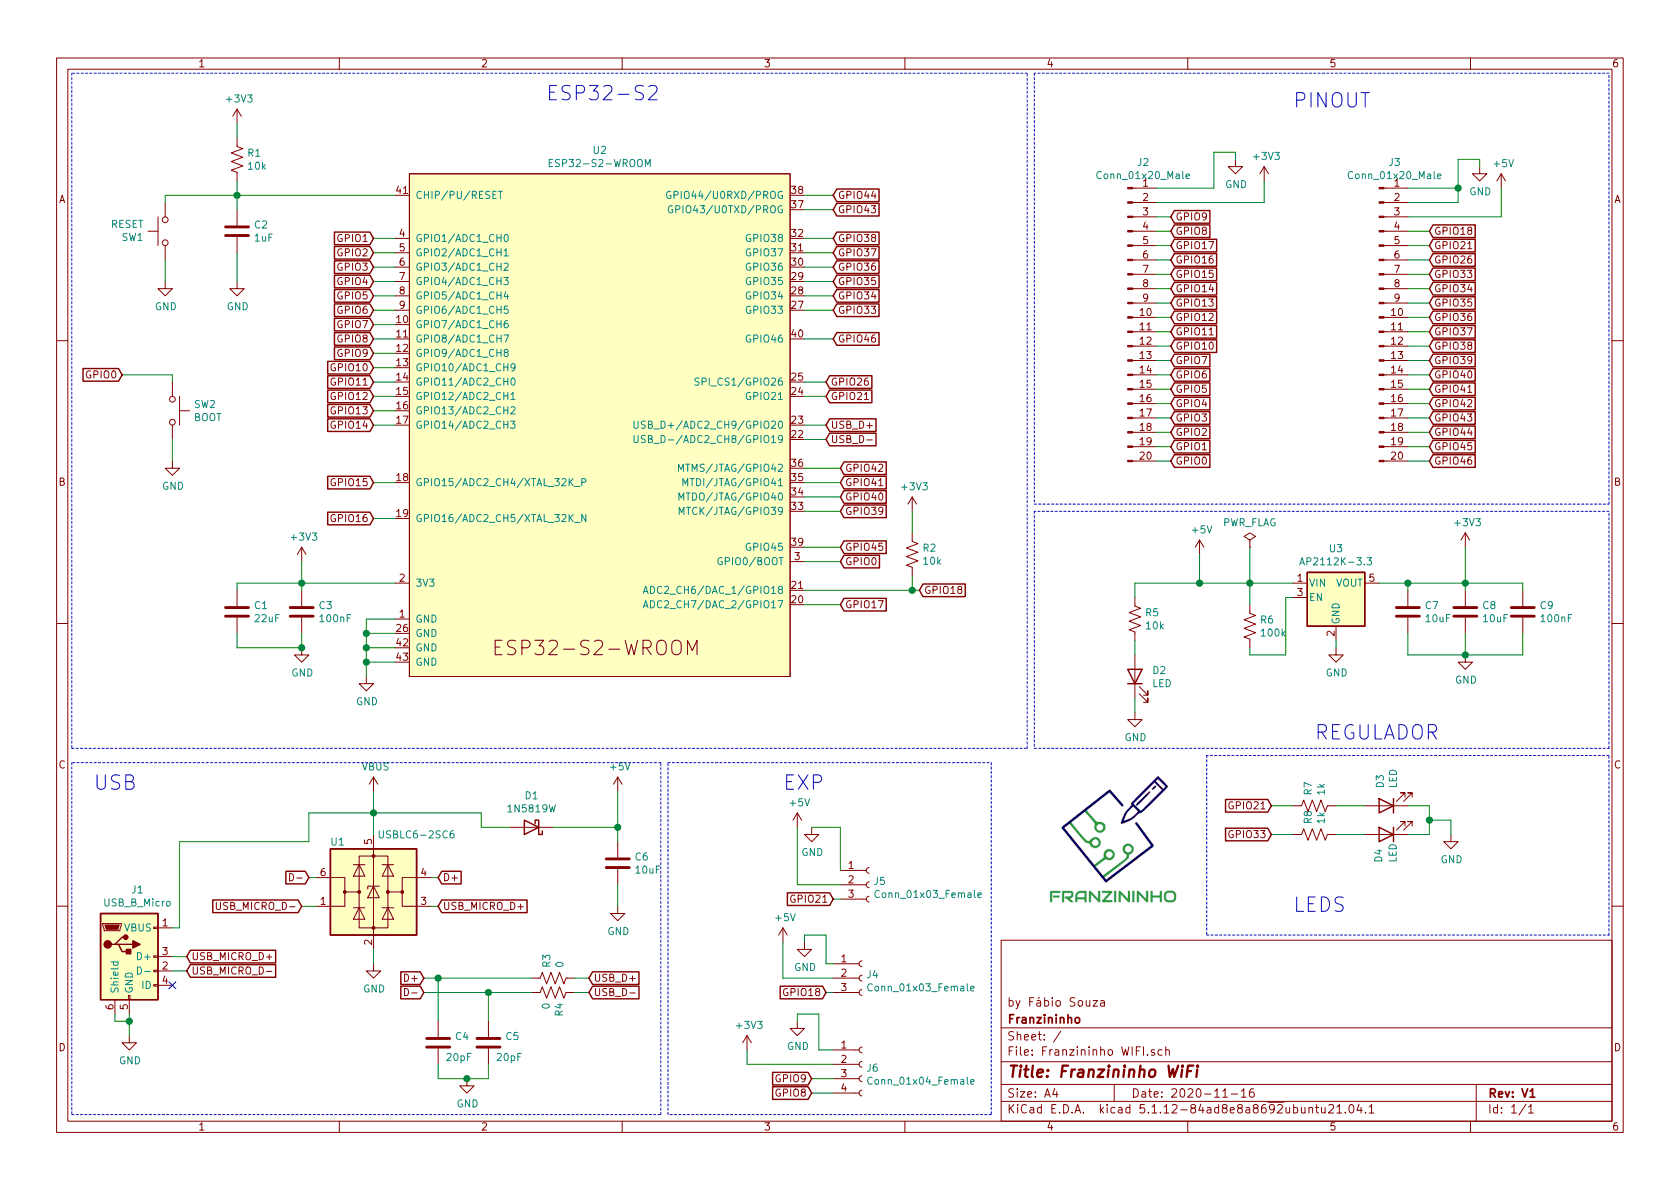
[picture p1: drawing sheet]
EESchema Schematic File Version 4
EELAYER 30 0
EELAYER END
$Descr A4 11693 8268
encoding utf-8
Sheet 1 1
Title "Franzininho WiFi"
Date "2020-11-16"
Rev "V1"
Comp "Franzininho"
Comment1 "by Fábio Souza"
Comment2 ""
Comment3 ""
Comment4 ""
$EndDescr
$Comp
L Diode:1N5819 D1
U 1 1
P 3700 5750
F 0 "D1" H 3700 5533 50  0000 C CNN
F 1 "1N5819W" H 3700 5624 50  0000 C CNN
F 2 "Diode_SMD:D_SOD-123F" H 3700 5575 50  0001 C CNN
F 3 "Shandong-Jingdao-Microelectronics-1N5819W_C169540.pdf" H 3700 5750 50  0001 C CNN
F 4 "1N5819W" H 3700 5750 50  0001 C CNN "PN"
F 5 "C169540" H 3700 5750 50  0001 C CNN "LCSC"
	1    3700 5750
	-1   0    0    1   
$EndComp
$Comp
L power:+5V #PWR012
U 1 1
P 4300 5500
F 0 "#PWR012" H 4300 5350 50  0001 C CNN
F 1 "+5V" H 4315 5673 50  0000 C CNN
F 2 "" H 4300 5500 50  0001 C CNN
F 3 "" H 4300 5500 50  0001 C CNN
	1    4300 5500
	1    0    0    -1  
$EndComp
Wire Wire Line
	4300 5500 4300 5750
Wire Wire Line
	4300 5750 3850 5750
$Comp
L power:VBUS #PWR09
U 1 1
P 2600 5500
F 0 "#PWR09" H 2600 5350 50  0001 C CNN
F 1 "VBUS" H 2615 5673 50  0000 C CNN
F 2 "" H 2600 5500 50  0001 C CNN
F 3 "" H 2600 5500 50  0001 C CNN
	1    2600 5500
	1    0    0    -1  
$EndComp
$Comp
L Device:C C6
U 1 1
P 4300 6000
F 0 "C6" H 4415 6046 50  0000 L CNN
F 1 "10uF" H 4415 5955 50  0000 L CNN
F 2 "Capacitor_SMD:C_0603_1608Metric" H 4338 5850 50  0001 C CNN
F 3 "Samsung-Electro-Mechanics-CL10A106KP8NNNC_C19702.pdf" H 4300 6000 50  0001 C CNN
F 4 "CL10A106KP8NNNC" H 4300 6000 50  0001 C CNN "PN"
F 5 "C19702" H 4300 6000 50  0001 C CNN "LCSC"
	1    4300 6000
	1    0    0    -1  
$EndComp
$Comp
L Device:C C4
U 1 1
P 3050 7250
F 0 "C4" H 3165 7296 50  0000 L CNN
F 1 "20pF" H 3100 7150 50  0000 L CNN
F 2 "Capacitor_SMD:C_0603_1608Metric" H 3088 7100 50  0001 C CNN
F 3 "https://datasheet.lcsc.com/szlcsc/Samsung-Electro-Mechanics-CL10C200JB8NNNC_C1648.pdf" H 3050 7250 50  0001 C CNN
F 4 "CL10C200JB8NNNC" H 3050 7250 50  0001 C CNN "PN"
F 5 "C1648" H 3050 7250 50  0001 C CNN "LCSC"
	1    3050 7250
	1    0    0    -1  
$EndComp
$Comp
L power:GND #PWR013
U 1 1
P 4300 6300
F 0 "#PWR013" H 4300 6050 50  0001 C CNN
F 1 "GND" H 4305 6127 50  0000 C CNN
F 2 "" H 4300 6300 50  0001 C CNN
F 3 "" H 4300 6300 50  0001 C CNN
	1    4300 6300
	1    0    0    -1  
$EndComp
Wire Wire Line
	3050 7100 3050 6800
Wire Wire Line
	3400 6900 3400 7100
Wire Wire Line
	3050 7400 3050 7500
Wire Wire Line
	3400 7400 3400 7500
Connection ~ 3250 7500
Wire Wire Line
	3400 7500 3250 7500
Wire Wire Line
	3050 7500 3250 7500
$Comp
L power:GND #PWR011
U 1 1
P 3250 7500
F 0 "#PWR011" H 3250 7250 50  0001 C CNN
F 1 "GND" H 3255 7327 50  0000 C CNN
F 2 "" H 3250 7500 50  0001 C CNN
F 3 "" H 3250 7500 50  0001 C CNN
	1    3250 7500
	1    0    0    -1  
$EndComp
Text GLabel 4100 6800 2    50   Input ~ 0
USB_D+
Text GLabel 4100 6900 2    50   Input ~ 0
USB_D-
Text GLabel 5750 2950 2    50   Input ~ 0
USB_D+
Text GLabel 5750 3050 2    50   Input ~ 0
USB_D-
Text GLabel 5750 2750 2    50   Input ~ 0
GPIO21
Text GLabel 2600 3600 0    50   Input ~ 0
GPIO16
Text GLabel 2600 3350 0    50   Input ~ 0
GPIO15
Text GLabel 5850 4200 2    50   Input ~ 0
GPIO17
Text GLabel 2600 2950 0    50   Input ~ 0
GPIO14
$Comp
L Device:R_US R2
U 1 1
P 6350 3850
F 0 "R2" H 6418 3896 50  0000 L CNN
F 1 "10k" H 6418 3805 50  0000 L CNN
F 2 "Resistor_SMD:R_0603_1608Metric" V 6390 3840 50  0001 C CNN
F 3 "~" H 6350 3850 50  0001 C CNN
F 4 "0603WAF1002T5E" H 6350 3850 50  0001 C CNN "PN"
F 5 "C25804" H 6350 3850 50  0001 C CNN "LCSC"
	1    6350 3850
	1    0    0    -1  
$EndComp
$Comp
L power:+3V3 #PWR06
U 1 1
P 6350 3550
F 0 "#PWR06" H 6350 3400 50  0001 C CNN
F 1 "+3V3" H 6365 3723 50  0000 C CNN
F 2 "" H 6350 3550 50  0001 C CNN
F 3 "" H 6350 3550 50  0001 C CNN
	1    6350 3550
	1    0    0    -1  
$EndComp
Wire Wire Line
	6350 3550 6350 3700
Text GLabel 6400 4100 2    50   Input ~ 0
GPIO18
$Comp
L power:GND #PWR014
U 1 1
P 2550 4700
F 0 "#PWR014" H 2550 4450 50  0001 C CNN
F 1 "GND" H 2555 4527 50  0000 C CNN
F 2 "" H 2550 4700 50  0001 C CNN
F 3 "" H 2550 4700 50  0001 C CNN
	1    2550 4700
	1    0    0    -1  
$EndComp
$Comp
L Device:C C3
U 1 1
P 2100 4250
F 0 "C3" H 2215 4296 50  0000 L CNN
F 1 "100nF" H 2215 4205 50  0000 L CNN
F 2 "Capacitor_SMD:C_0603_1608Metric" H 2138 4100 50  0001 C CNN
F 3 "https://datasheet.lcsc.com/szlcsc/YAGEO-CC0603KRX7R9BB104_C14663.pdf" H 2100 4250 50  0001 C CNN
F 4 "CC0603KRX7R9BB104" H 2100 4250 50  0001 C CNN "PN"
F 5 "C14663" H 2100 4250 50  0001 C CNN "LCSC"
	1    2100 4250
	1    0    0    -1  
$EndComp
Wire Wire Line
	2100 4050 2100 4100
$Comp
L power:GND #PWR08
U 1 1
P 2100 4500
F 0 "#PWR08" H 2100 4250 50  0001 C CNN
F 1 "GND" H 2105 4327 50  0000 C CNN
F 2 "" H 2100 4500 50  0001 C CNN
F 3 "" H 2100 4500 50  0001 C CNN
	1    2100 4500
	1    0    0    -1  
$EndComp
Wire Wire Line
	2100 4400 2100 4500
Text GLabel 2600 2350 0    50   Input ~ 0
GPIO8
Text GLabel 2600 2450 0    50   Input ~ 0
GPIO9
Text GLabel 2600 2550 0    50   Input ~ 0
GPIO10
Text GLabel 2600 2650 0    50   Input ~ 0
GPIO11
Text GLabel 2600 2750 0    50   Input ~ 0
GPIO12
Text GLabel 2600 2850 0    50   Input ~ 0
GPIO13
Text GLabel 5800 2150 2    50   Input ~ 0
GPIO33
Text GLabel 5800 2050 2    50   Input ~ 0
GPIO34
Text GLabel 5800 1950 2    50   Input ~ 0
GPIO35
Text GLabel 5800 1850 2    50   Input ~ 0
GPIO36
Text GLabel 5800 1750 2    50   Input ~ 0
GPIO37
Text GLabel 5800 1650 2    50   Input ~ 0
GPIO38
Text GLabel 5850 3550 2    50   Input ~ 0
GPIO39
Text GLabel 5850 3450 2    50   Input ~ 0
GPIO40
Text GLabel 5850 3350 2    50   Input ~ 0
GPIO41
Text GLabel 5850 3250 2    50   Input ~ 0
GPIO42
Text GLabel 5800 1450 2    50   Input ~ 0
GPIO43
Text GLabel 5800 1350 2    50   Input ~ 0
GPIO44
Text GLabel 5850 3800 2    50   Input ~ 0
GPIO45
Text GLabel 5800 2350 2    50   Input ~ 0
GPIO46
$Comp
L Device:C C5
U 1 1
P 3400 7250
F 0 "C5" H 3515 7296 50  0000 L CNN
F 1 "20pF" H 3450 7150 50  0000 L CNN
F 2 "Capacitor_SMD:C_0603_1608Metric" H 3438 7100 50  0001 C CNN
F 3 "https://datasheet.lcsc.com/szlcsc/Samsung-Electro-Mechanics-CL10C200JB8NNNC_C1648.pdf" H 3400 7250 50  0001 C CNN
F 4 "CL10C200JB8NNNC" H 3400 7250 50  0001 C CNN "PN"
F 5 "C1648" H 3400 7250 50  0001 C CNN "LCSC"
	1    3400 7250
	1    0    0    -1  
$EndComp
$Comp
L Device:C C1
U 1 1
P 1650 4250
F 0 "C1" H 1765 4296 50  0000 L CNN
F 1 "22uF" H 1765 4205 50  0000 L CNN
F 2 "Capacitor_SMD:C_0603_1608Metric" H 1688 4100 50  0001 C CNN
F 3 "Samsung-Electro-Mechanics-CL10A106KP8NNNC_C19702.pdf" H 1650 4250 50  0001 C CNN
F 4 "CL10A106KP8NNNC" H 1650 4250 50  0001 C CNN "PN"
F 5 "C19702" H 1650 4250 50  0001 C CNN "LCSC"
	1    1650 4250
	1    0    0    -1  
$EndComp
$Comp
L Device:R_US R3
U 1 1
P 3850 6800
F 0 "R3" H 3918 6846 50  0000 L CNN
F 1 "0" H 3918 6755 50  0000 L CNN
F 2 "Resistor_SMD:R_0603_1608Metric" V 3890 6790 50  0001 C CNN
F 3 "~" H 3850 6800 50  0001 C CNN
F 4 "0603WAF0000T5E" H 3850 6800 50  0001 C CNN "PN"
F 5 "C21189" H 3850 6800 50  0001 C CNN "LCSC"
	1    3850 6800
	0    -1   -1   0   
$EndComp
$Comp
L Device:R_US R4
U 1 1
P 3850 6900
F 0 "R4" H 3918 6946 50  0000 L CNN
F 1 "0" H 3918 6855 50  0000 L CNN
F 2 "Resistor_SMD:R_0603_1608Metric" V 3890 6890 50  0001 C CNN
F 3 "~" H 3850 6900 50  0001 C CNN
F 4 "0603WAF0000T5E" H 3850 6900 50  0001 C CNN "PN"
F 5 "C21189" H 3850 6900 50  0001 C CNN "LCSC"
	1    3850 6900
	0    1    1    0   
$EndComp
Wire Wire Line
	3050 6800 3700 6800
Wire Wire Line
	3400 6900 3700 6900
Wire Wire Line
	4000 6800 4100 6800
Wire Wire Line
	4000 6900 4100 6900
$Comp
L power:+5V #PWR016
U 1 1
P 8350 3850
F 0 "#PWR016" H 8350 3700 50  0001 C CNN
F 1 "+5V" H 8365 4023 50  0000 C CNN
F 2 "" H 8350 3850 50  0001 C CNN
F 3 "" H 8350 3850 50  0001 C CNN
	1    8350 3850
	1    0    0    -1  
$EndComp
$Comp
L power:+3V3 #PWR022
U 1 1
P 10200 3800
F 0 "#PWR022" H 10200 3650 50  0001 C CNN
F 1 "+3V3" H 10215 3973 50  0000 C CNN
F 2 "" H 10200 3800 50  0001 C CNN
F 3 "" H 10200 3800 50  0001 C CNN
	1    10200 3800
	1    0    0    -1  
$EndComp
$Comp
L Connector:Conn_01x20_Male J3
U 1 1
P 9600 2200
F 0 "J3" H 9708 3281 50  0000 C CNN
F 1 "Conn_01x20_Male" H 9708 3190 50  0000 C CNN
F 2 "Connector_PinSocket_2.54mm:PinSocket_1x20_P2.54mm_Vertical" H 9600 2200 50  0001 C CNN
F 3 "~" H 9600 2200 50  0001 C CNN
	1    9600 2200
	1    0    0    -1  
$EndComp
$Comp
L Device:LED D2
U 1 1
P 7900 4700
F 0 "D2" V 7939 4582 50  0000 R CNN
F 1 "LED" V 7848 4582 50  0000 R CNN
F 2 "LED_SMD:LED_0603_1608Metric" H 7900 4700 50  0001 C CNN
F 3 "https://datasheet.lcsc.com/szlcsc/Hubei-KENTO-Elec-XL-0603QYGC_C2289.pdf" H 7900 4700 50  0001 C CNN
F 4 "XL-0603QYGC" V 7900 4700 50  0001 C CNN "PN"
F 5 "C2289" V 7900 4700 50  0001 C CNN "LCSC"
	1    7900 4700
	0    -1   -1   0   
$EndComp
$Comp
L Device:R_US R5
U 1 1
P 7900 4300
F 0 "R5" H 7968 4346 50  0000 L CNN
F 1 "10k" H 7968 4255 50  0000 L CNN
F 2 "Resistor_SMD:R_0603_1608Metric" V 7940 4290 50  0001 C CNN
F 3 "~" H 7900 4300 50  0001 C CNN
F 4 "0603WAF1002T5E" H 7900 4300 50  0001 C CNN "PN"
F 5 "C25804" H 7900 4300 50  0001 C CNN "LCSC"
	1    7900 4300
	1    0    0    -1  
$EndComp
Wire Wire Line
	7900 4050 7900 4150
Wire Wire Line
	7900 4450 7900 4550
$Comp
L power:GND #PWR015
U 1 1
P 7900 4950
F 0 "#PWR015" H 7900 4700 50  0001 C CNN
F 1 "GND" H 7905 4777 50  0000 C CNN
F 2 "" H 7900 4950 50  0001 C CNN
F 3 "" H 7900 4950 50  0001 C CNN
	1    7900 4950
	1    0    0    -1  
$EndComp
Wire Wire Line
	7900 4850 7900 4950
Text GLabel 9950 3200 2    50   Input ~ 0
GPIO46
Text GLabel 9950 3100 2    50   Input ~ 0
GPIO45
Text GLabel 9950 1900 2    50   Input ~ 0
GPIO33
Text GLabel 9950 2000 2    50   Input ~ 0
GPIO34
Text GLabel 9950 2100 2    50   Input ~ 0
GPIO35
Text GLabel 9950 2200 2    50   Input ~ 0
GPIO36
Text GLabel 9950 2300 2    50   Input ~ 0
GPIO37
Text GLabel 9950 2400 2    50   Input ~ 0
GPIO38
Text GLabel 9950 2500 2    50   Input ~ 0
GPIO39
Text GLabel 9950 2600 2    50   Input ~ 0
GPIO40
Text GLabel 9950 2700 2    50   Input ~ 0
GPIO41
Text GLabel 9950 2800 2    50   Input ~ 0
GPIO42
Text GLabel 9950 1700 2    50   Input ~ 0
GPIO21
Text GLabel 8150 3200 2    50   Input ~ 0
GPIO0
Text GLabel 8150 3100 2    50   Input ~ 0
GPIO1
Text GLabel 8150 3000 2    50   Input ~ 0
GPIO2
Text GLabel 8150 2900 2    50   Input ~ 0
GPIO3
Text GLabel 8150 2800 2    50   Input ~ 0
GPIO4
Text GLabel 8150 2700 2    50   Input ~ 0
GPIO5
Text GLabel 8150 2600 2    50   Input ~ 0
GPIO6
Text GLabel 8150 2500 2    50   Input ~ 0
GPIO7
Text GLabel 8150 1600 2    50   Input ~ 0
GPIO8
Text GLabel 8150 1500 2    50   Input ~ 0
GPIO9
Text GLabel 8150 2400 2    50   Input ~ 0
GPIO10
Text GLabel 8150 2300 2    50   Input ~ 0
GPIO11
Text GLabel 8150 2200 2    50   Input ~ 0
GPIO12
Text GLabel 8150 2100 2    50   Input ~ 0
GPIO13
$Comp
L Switch:SW_Push SW2
U 1 1
P 1200 2850
F 0 "SW2" V 1154 2998 50  0000 L CNN
F 1 "BOOT" V 1245 2998 50  0000 L CNN
F 2 "Button_Switch_SMD:SW_SPST_PTS810" H 1200 3050 50  0001 C CNN
F 3 "~" H 1200 3050 50  0001 C CNN
	1    1200 2850
	0    1    1    0   
$EndComp
$Comp
L power:GND #PWR03
U 1 1
P 1200 3200
F 0 "#PWR03" H 1200 2950 50  0001 C CNN
F 1 "GND" H 1205 3027 50  0000 C CNN
F 2 "" H 1200 3200 50  0001 C CNN
F 3 "" H 1200 3200 50  0001 C CNN
	1    1200 3200
	1    0    0    -1  
$EndComp
Wire Wire Line
	1200 3050 1200 3200
Text GLabel 850  2600 0    50   Input ~ 0
GPIO0
Wire Wire Line
	850  2600 1200 2600
Wire Wire Line
	1200 2600 1200 2650
Text GLabel 8150 1800 2    50   Input ~ 0
GPIO16
Text GLabel 8150 1700 2    50   Input ~ 0
GPIO17
Text GLabel 8150 2000 2    50   Input ~ 0
GPIO14
$Comp
L power:+3V3 #PWR018
U 1 1
P 8800 1250
F 0 "#PWR018" H 8800 1100 50  0001 C CNN
F 1 "+3V3" H 8815 1423 50  0000 C CNN
F 2 "" H 8800 1250 50  0001 C CNN
F 3 "" H 8800 1250 50  0001 C CNN
	1    8800 1250
	1    0    0    -1  
$EndComp
$Comp
L power:GND #PWR025
U 1 1
P 10300 1150
F 0 "#PWR025" H 10300 900 50  0001 C CNN
F 1 "GND" H 10305 977 50  0000 C CNN
F 2 "" H 10300 1150 50  0001 C CNN
F 3 "" H 10300 1150 50  0001 C CNN
	1    10300 1150
	1    0    0    -1  
$EndComp
$Comp
L power:+5V #PWR024
U 1 1
P 10450 1300
F 0 "#PWR024" H 10450 1150 50  0001 C CNN
F 1 "+5V" H 10465 1473 50  0000 C CNN
F 2 "" H 10450 1300 50  0001 C CNN
F 3 "" H 10450 1300 50  0001 C CNN
	1    10450 1300
	1    0    0    -1  
$EndComp
Wire Notes Line
	7200 500  7200 3500
Wire Notes Line
	7200 3500 11200 3500
Wire Notes Line
	11200 3500 11200 500 
Wire Notes Line
	11200 500  7200 500 
Text Notes 9000 750  0    100  ~ 0
PINOUT
$Comp
L Connector:USB_B_Micro J1
U 1 1
P 900 6650
F 0 "J1" H 957 7117 50  0000 C CNN
F 1 "USB_B_Micro" H 957 7026 50  0000 C CNN
F 2 "Connector_USB:USB_Micro-B_Molex-105017-0001" H 1050 6600 50  0001 C CNN
F 3 "~" H 1050 6600 50  0001 C CNN
	1    900  6650
	1    0    0    -1  
$EndComp
Wire Wire Line
	900  7050 900  7100
Wire Wire Line
	2600 1650 2750 1650
Wire Wire Line
	2600 1750 2750 1750
Wire Wire Line
	2600 1850 2750 1850
Wire Wire Line
	2600 1950 2750 1950
Wire Wire Line
	2600 2050 2750 2050
Wire Wire Line
	2600 2150 2750 2150
Wire Wire Line
	2600 2250 2750 2250
Wire Wire Line
	2600 2350 2750 2350
Wire Wire Line
	2600 2450 2750 2450
Wire Wire Line
	2600 2550 2750 2550
Wire Wire Line
	2600 2650 2750 2650
Wire Wire Line
	2600 2750 2750 2750
Wire Wire Line
	2600 2850 2750 2850
Wire Wire Line
	2600 2950 2750 2950
Wire Wire Line
	2600 3350 2750 3350
Wire Wire Line
	5750 3050 5600 3050
Wire Wire Line
	5750 2950 5600 2950
Wire Wire Line
	5750 2750 5600 2750
Wire Wire Line
	5600 1350 5800 1350
Wire Wire Line
	5600 1450 5800 1450
$Comp
L Device:R_US R1
U 1 1
P 1650 1100
F 0 "R1" H 1718 1146 50  0000 L CNN
F 1 "10k" H 1718 1055 50  0000 L CNN
F 2 "Resistor_SMD:R_0603_1608Metric" V 1690 1090 50  0001 C CNN
F 3 "~" H 1650 1100 50  0001 C CNN
F 4 "0603WAF1002T5E" H 1650 1100 50  0001 C CNN "PN"
F 5 "C25804" H 1650 1100 50  0001 C CNN "LCSC"
	1    1650 1100
	1    0    0    -1  
$EndComp
$Comp
L power:+3V3 #PWR04
U 1 1
P 1650 850
F 0 "#PWR04" H 1650 700 50  0001 C CNN
F 1 "+3V3" H 1665 1023 50  0000 C CNN
F 2 "" H 1650 850 50  0001 C CNN
F 3 "" H 1650 850 50  0001 C CNN
	1    1650 850 
	1    0    0    -1  
$EndComp
Wire Wire Line
	1650 850  1650 950 
$Comp
L Device:C C2
U 1 1
P 1650 1600
F 0 "C2" H 1765 1646 50  0000 L CNN
F 1 "1uF" H 1765 1555 50  0000 L CNN
F 2 "Capacitor_SMD:C_0603_1608Metric" H 1688 1450 50  0001 C CNN
F 3 "https://datasheet.lcsc.com/szlcsc/Samsung-Electro-Mechanics-CL10A105KB8NNNC_C15849.pdf" H 1650 1600 50  0001 C CNN
F 4 "CL10A105KB8NNNC" H 1650 1600 50  0001 C CNN "PN"
F 5 "C15849" H 1650 1600 50  0001 C CNN "LCSC"
	1    1650 1600
	1    0    0    -1  
$EndComp
$Comp
L power:GND #PWR05
U 1 1
P 1650 1950
F 0 "#PWR05" H 1650 1700 50  0001 C CNN
F 1 "GND" H 1655 1777 50  0000 C CNN
F 2 "" H 1650 1950 50  0001 C CNN
F 3 "" H 1650 1950 50  0001 C CNN
	1    1650 1950
	1    0    0    -1  
$EndComp
Wire Wire Line
	1650 1750 1650 1950
$Comp
L Switch:SW_Push SW1
U 1 1
P 1150 1600
F 0 "SW1" V 1104 1748 50  0000 L CNN
F 1 "RESET" V 1195 1748 50  0000 L CNN
F 2 "Button_Switch_SMD:SW_SPST_PTS810" H 1150 1800 50  0001 C CNN
F 3 "~" H 1150 1800 50  0001 C CNN
	1    1150 1600
	0    -1   -1   0   
$EndComp
$Comp
L power:GND #PWR02
U 1 1
P 1150 1950
F 0 "#PWR02" H 1150 1700 50  0001 C CNN
F 1 "GND" H 1155 1777 50  0000 C CNN
F 2 "" H 1150 1950 50  0001 C CNN
F 3 "" H 1150 1950 50  0001 C CNN
	1    1150 1950
	1    0    0    -1  
$EndComp
Text GLabel 2600 2250 0    50   Input ~ 0
GPIO7
Text GLabel 2600 2150 0    50   Input ~ 0
GPIO6
Text GLabel 2600 2050 0    50   Input ~ 0
GPIO5
Text GLabel 2600 1950 0    50   Input ~ 0
GPIO4
Text GLabel 2600 1850 0    50   Input ~ 0
GPIO3
Text GLabel 2600 1750 0    50   Input ~ 0
GPIO2
Text GLabel 2600 1650 0    50   Input ~ 0
GPIO1
Text GLabel 5850 3900 2    50   Input ~ 0
GPIO0
Wire Wire Line
	1650 1250 1650 1350
Connection ~ 1650 1350
Wire Wire Line
	1650 1350 1650 1450
Wire Wire Line
	1650 1350 1150 1350
Wire Wire Line
	1150 1350 1150 1400
Wire Wire Line
	1150 1800 1150 1950
Wire Wire Line
	1650 4050 1650 4100
Wire Wire Line
	1650 4050 2100 4050
Wire Wire Line
	1650 4400 1650 4500
Connection ~ 2100 4500
Wire Wire Line
	1650 4500 2100 4500
Text GLabel 9950 2900 2    50   Input ~ 0
GPIO43
Text GLabel 9950 3000 2    50   Input ~ 0
GPIO44
Text GLabel 9950 1600 2    50   Input ~ 0
GPIO18
$Comp
L Connector:Conn_01x20_Male J2
U 1 1
P 7850 2200
F 0 "J2" H 7958 3281 50  0000 C CNN
F 1 "Conn_01x20_Male" H 7958 3190 50  0000 C CNN
F 2 "Connector_PinSocket_2.54mm:PinSocket_1x20_P2.54mm_Vertical" H 7850 2200 50  0001 C CNN
F 3 "~" H 7850 2200 50  0001 C CNN
	1    7850 2200
	1    0    0    -1  
$EndComp
Text GLabel 8150 1900 2    50   Input ~ 0
GPIO15
$Comp
L power:GND #PWR017
U 1 1
P 8600 1100
F 0 "#PWR017" H 8600 850 50  0001 C CNN
F 1 "GND" H 8605 927 50  0000 C CNN
F 2 "" H 8600 1100 50  0001 C CNN
F 3 "" H 8600 1100 50  0001 C CNN
	1    8600 1100
	1    0    0    -1  
$EndComp
Wire Wire Line
	8600 1100 8600 1050
Wire Wire Line
	8600 1050 8450 1050
Wire Wire Line
	8450 1050 8450 1300
Wire Wire Line
	8450 1300 8050 1300
Wire Wire Line
	8800 1400 8050 1400
Wire Wire Line
	8800 1250 8800 1400
Wire Wire Line
	8150 1500 8050 1500
Wire Wire Line
	8150 1600 8050 1600
Wire Wire Line
	9950 1600 9800 1600
Wire Wire Line
	9950 1700 9800 1700
Wire Wire Line
	9950 1800 9800 1800
Wire Wire Line
	9800 1900 9950 1900
Wire Wire Line
	9950 2000 9800 2000
Wire Wire Line
	9800 2100 9950 2100
Wire Wire Line
	9800 2200 9950 2200
Wire Wire Line
	9800 2300 9950 2300
Wire Wire Line
	9950 3000 9800 3000
Wire Wire Line
	9800 2900 9950 2900
Wire Wire Line
	9800 2800 9950 2800
Wire Wire Line
	9950 2700 9800 2700
Wire Wire Line
	9800 2600 9950 2600
Wire Wire Line
	9950 2500 9800 2500
Wire Wire Line
	9800 2400 9950 2400
$Comp
L Regulator_Linear:AP2112K-3.3 U3
U 1 1
P 9300 4150
F 0 "U3" H 9300 4492 50  0000 C CNN
F 1 "AP2112K-3.3" H 9300 4401 50  0000 C CNN
F 2 "Package_TO_SOT_SMD:SOT-23-5" H 9300 4475 50  0001 C CNN
F 3 "https://www.diodes.com/assets/Datasheets/AP2112.pdf" H 9300 4250 50  0001 C CNN
	1    9300 4150
	1    0    0    -1  
$EndComp
$Comp
L Device:R_US R6
U 1 1
P 8700 4350
F 0 "R6" H 8768 4396 50  0000 L CNN
F 1 "100k" H 8768 4305 50  0000 L CNN
F 2 "Resistor_SMD:R_0603_1608Metric" V 8740 4340 50  0001 C CNN
F 3 "~" H 8700 4350 50  0001 C CNN
F 4 "0603WAF1002T5E" H 8700 4350 50  0001 C CNN "PN"
F 5 "C25804" H 8700 4350 50  0001 C CNN "LCSC"
	1    8700 4350
	1    0    0    -1  
$EndComp
Wire Wire Line
	8350 4050 8700 4050
Wire Wire Line
	8700 4200 8700 4050
Connection ~ 8700 4050
Wire Wire Line
	8700 4050 9000 4050
Wire Wire Line
	8950 4150 8950 4550
Wire Wire Line
	8950 4550 8700 4550
Wire Wire Line
	8700 4550 8700 4500
Wire Wire Line
	9000 4150 8950 4150
$Comp
L power:GND #PWR019
U 1 1
P 9300 4500
F 0 "#PWR019" H 9300 4250 50  0001 C CNN
F 1 "GND" H 9305 4327 50  0000 C CNN
F 2 "" H 9300 4500 50  0001 C CNN
F 3 "" H 9300 4500 50  0001 C CNN
	1    9300 4500
	1    0    0    -1  
$EndComp
Wire Wire Line
	9300 4450 9300 4500
$Comp
L Device:C C7
U 1 1
P 9800 4250
F 0 "C7" H 9915 4296 50  0000 L CNN
F 1 "10uF" H 9915 4205 50  0000 L CNN
F 2 "Capacitor_SMD:C_0603_1608Metric" H 9838 4100 50  0001 C CNN
F 3 "Samsung-Electro-Mechanics-CL10A106KP8NNNC_C19702.pdf" H 9800 4250 50  0001 C CNN
F 4 "CL10A106KP8NNNC" H 9800 4250 50  0001 C CNN "PN"
F 5 "C19702" H 9800 4250 50  0001 C CNN "LCSC"
	1    9800 4250
	1    0    0    -1  
$EndComp
$Comp
L Device:C C8
U 1 1
P 10200 4250
F 0 "C8" H 10315 4296 50  0000 L CNN
F 1 "10uF" H 10315 4205 50  0000 L CNN
F 2 "Capacitor_SMD:C_0603_1608Metric" H 10238 4100 50  0001 C CNN
F 3 "Samsung-Electro-Mechanics-CL10A106KP8NNNC_C19702.pdf" H 10200 4250 50  0001 C CNN
F 4 "CL10A106KP8NNNC" H 10200 4250 50  0001 C CNN "PN"
F 5 "C19702" H 10200 4250 50  0001 C CNN "LCSC"
	1    10200 4250
	1    0    0    -1  
$EndComp
$Comp
L Device:C C9
U 1 1
P 10600 4250
F 0 "C9" H 10715 4296 50  0000 L CNN
F 1 "100nF" H 10715 4205 50  0000 L CNN
F 2 "Capacitor_SMD:C_0603_1608Metric" H 10638 4100 50  0001 C CNN
F 3 "https://datasheet.lcsc.com/szlcsc/YAGEO-CC0603KRX7R9BB104_C14663.pdf" H 10600 4250 50  0001 C CNN
F 4 "CC0603KRX7R9BB104" H 10600 4250 50  0001 C CNN "PN"
F 5 "C14663" H 10600 4250 50  0001 C CNN "LCSC"
	1    10600 4250
	1    0    0    -1  
$EndComp
Wire Wire Line
	10600 4050 10600 4100
Wire Wire Line
	10200 4100 10200 4050
Connection ~ 10200 4050
Wire Wire Line
	10200 4050 10600 4050
Wire Wire Line
	9800 4100 9800 4050
Wire Wire Line
	9800 4050 10200 4050
Wire Wire Line
	9800 4400 9800 4550
Wire Wire Line
	9800 4550 10200 4550
Wire Wire Line
	10600 4550 10600 4400
Wire Wire Line
	10200 4400 10200 4550
Connection ~ 10200 4550
Wire Wire Line
	10200 4550 10600 4550
$Comp
L power:GND #PWR023
U 1 1
P 10200 4550
F 0 "#PWR023" H 10200 4300 50  0001 C CNN
F 1 "GND" H 10205 4377 50  0000 C CNN
F 2 "" H 10200 4550 50  0001 C CNN
F 3 "" H 10200 4550 50  0001 C CNN
	1    10200 4550
	1    0    0    -1  
$EndComp
Wire Wire Line
	8350 3850 8350 4050
Connection ~ 8350 4050
Wire Wire Line
	10200 3800 10200 4050
Wire Notes Line
	500  500  500  5200
Wire Notes Line
	500  5200 7150 5200
Wire Notes Line
	7150 5200 7150 500 
Wire Notes Line
	7150 500  500  500 
Wire Notes Line
	500  5300 500  7750
Wire Notes Line
	500  7750 4600 7750
Wire Notes Line
	4600 7750 4600 5300
Wire Notes Line
	4600 5300 500  5300
Wire Notes Line
	7200 3550 7200 5200
Wire Notes Line
	11200 5200 11200 3550
Wire Notes Line
	11200 3550 7200 3550
Wire Notes Line
	7200 5200 11200 5200
$Comp
L power:PWR_FLAG #FLG01
U 1 1
P 8700 3800
F 0 "#FLG01" H 8700 3875 50  0001 C CNN
F 1 "PWR_FLAG" H 8700 3973 50  0000 C CNN
F 2 "" H 8700 3800 50  0001 C CNN
F 3 "~" H 8700 3800 50  0001 C CNN
	1    8700 3800
	1    0    0    -1  
$EndComp
Wire Wire Line
	8700 3800 8700 4050
NoConn ~ 1200 6850
$Comp
L Power_Protection:USBLC6-2SC6 U1
U 1 1
P 2600 6200
F 0 "U1" H 2350 6550 50  0000 C CNN
F 1 "USBLC6-2SC6" H 2900 6600 50  0000 C CNN
F 2 "Package_TO_SOT_SMD:SOT-23-6" H 2600 5700 50  0001 C CNN
F 3 "https://www.st.com/resource/en/datasheet/usblc6-2.pdf" H 2800 6550 50  0001 C CNN
	1    2600 6200
	1    0    0    -1  
$EndComp
Wire Wire Line
	2600 5500 2600 5650
Wire Wire Line
	2600 5650 2150 5650
Wire Wire Line
	2150 5650 2150 5850
Connection ~ 2600 5650
Wire Wire Line
	2600 5650 2600 5800
$Comp
L power:GND #PWR010
U 1 1
P 2600 6700
F 0 "#PWR010" H 2600 6450 50  0001 C CNN
F 1 "GND" H 2605 6527 50  0000 C CNN
F 2 "" H 2600 6700 50  0001 C CNN
F 3 "" H 2600 6700 50  0001 C CNN
	1    2600 6700
	1    0    0    -1  
$EndComp
Wire Wire Line
	2600 6600 2600 6700
Text GLabel 2150 6100 0    50   Input ~ 0
D-
Wire Wire Line
	2150 6100 2200 6100
Text GLabel 3050 6100 2    50   Input ~ 0
D+
Wire Wire Line
	3000 6100 3050 6100
Text GLabel 1300 6650 2    50   Input ~ 0
USB_MICRO_D+
Text GLabel 1300 6750 2    50   Input ~ 0
USB_MICRO_D-
Wire Wire Line
	1300 6650 1200 6650
Wire Wire Line
	1250 5850 1250 6450
Wire Wire Line
	1250 6450 1200 6450
Wire Wire Line
	1250 5850 2150 5850
Text GLabel 2100 6300 0    50   Input ~ 0
USB_MICRO_D-
Wire Wire Line
	2100 6300 2200 6300
Text GLabel 3050 6300 2    50   Input ~ 0
USB_MICRO_D+
Wire Wire Line
	3050 6300 3000 6300
Text GLabel 2950 6800 0    50   Input ~ 0
D+
Text GLabel 2950 6900 0    50   Input ~ 0
D-
Wire Wire Line
	2950 6900 3400 6900
Connection ~ 3400 6900
Wire Wire Line
	2950 6800 3050 6800
Connection ~ 3050 6800
Wire Wire Line
	4300 6150 4300 6300
Wire Wire Line
	4300 5850 4300 5750
Connection ~ 4300 5750
Wire Wire Line
	3550 5750 3350 5750
Wire Wire Line
	3350 5750 3350 5650
Wire Wire Line
	3350 5650 2600 5650
Wire Wire Line
	1200 6750 1300 6750
Wire Wire Line
	9600 4050 9800 4050
Connection ~ 9800 4050
$Comp
L power:GND #PWR01
U 1 1
P 900 7200
F 0 "#PWR01" H 900 6950 50  0001 C CNN
F 1 "GND" H 905 7027 50  0000 C CNN
F 2 "" H 900 7200 50  0001 C CNN
F 3 "" H 900 7200 50  0001 C CNN
	1    900  7200
	1    0    0    -1  
$EndComp
$Comp
L Device:R_US R7
U 1 1
P 9150 5600
F 0 "R7" H 9218 5646 50  0000 L CNN
F 1 "1k" H 9218 5555 50  0000 L CNN
F 2 "Resistor_SMD:R_0603_1608Metric" V 9190 5590 50  0001 C CNN
F 3 "~" H 9150 5600 50  0001 C CNN
F 4 "0603WAF1002T5E" H 9150 5600 50  0001 C CNN "PN"
F 5 "C25804" H 9150 5600 50  0001 C CNN "LCSC"
	1    9150 5600
	0    -1   -1   0   
$EndComp
$Comp
L power:GND #PWR020
U 1 1
P 10100 5800
F 0 "#PWR020" H 10100 5550 50  0001 C CNN
F 1 "GND" H 10105 5627 50  0000 C CNN
F 2 "" H 10100 5800 50  0001 C CNN
F 3 "" H 10100 5800 50  0001 C CNN
	1    10100 5800
	1    0    0    -1  
$EndComp
Text GLabel 8850 5600 0    50   Input ~ 0
GPIO21
$Comp
L Device:R_US R8
U 1 1
P 9150 5800
F 0 "R8" H 9218 5846 50  0000 L CNN
F 1 "1k" H 9218 5755 50  0000 L CNN
F 2 "Resistor_SMD:R_0603_1608Metric" V 9190 5790 50  0001 C CNN
F 3 "~" H 9150 5800 50  0001 C CNN
F 4 "0603WAF1002T5E" H 9150 5800 50  0001 C CNN "PN"
F 5 "C25804" H 9150 5800 50  0001 C CNN "LCSC"
	1    9150 5800
	0    -1   -1   0   
$EndComp
Wire Wire Line
	8850 5600 9000 5600
Text GLabel 8850 5800 0    50   Input ~ 0
GPIO33
Wire Wire Line
	8850 5800 9000 5800
$Comp
L Espressif:ESP32-S2-WROOM U2
U 1 1
P 4150 2950
F 0 "U2" H 4175 4865 50  0000 C CNN
F 1 "ESP32-S2-WROOM" H 4175 4774 50  0000 C CNN
F 2 "Espressif:ESP32-S2-WROOM" H 4150 1050 50  0001 C CNN
F 3 "https://www.espressif.com/sites/default/files/documentation/esp32-s2-wroom_esp32-s2-wroom-i_datasheet_en.pdf" H 4150 2950 50  0001 C CNN
	1    4150 2950
	1    0    0    -1  
$EndComp
Wire Wire Line
	1650 1350 2750 1350
Wire Wire Line
	2600 3600 2750 3600
$Comp
L power:+3V3 #PWR07
U 1 1
P 2100 3900
F 0 "#PWR07" H 2100 3750 50  0001 C CNN
F 1 "+3V3" H 2115 4073 50  0000 C CNN
F 2 "" H 2100 3900 50  0001 C CNN
F 3 "" H 2100 3900 50  0001 C CNN
	1    2100 3900
	1    0    0    -1  
$EndComp
Wire Wire Line
	2100 3900 2100 4050
Connection ~ 2100 4050
Wire Wire Line
	2750 4050 2100 4050
Wire Wire Line
	2750 4300 2550 4300
Wire Wire Line
	2550 4300 2550 4400
Wire Wire Line
	2550 4600 2750 4600
Wire Wire Line
	2750 4500 2550 4500
Connection ~ 2550 4500
Wire Wire Line
	2550 4500 2550 4600
Wire Wire Line
	2750 4400 2550 4400
Connection ~ 2550 4400
Wire Wire Line
	2550 4400 2550 4500
Wire Wire Line
	2550 4700 2550 4600
Connection ~ 2550 4600
Wire Wire Line
	5800 2150 5600 2150
Wire Wire Line
	5600 2050 5800 2050
Wire Wire Line
	5800 1950 5600 1950
Wire Wire Line
	5600 1850 5800 1850
Wire Wire Line
	5800 1750 5600 1750
Wire Wire Line
	5600 1650 5800 1650
Wire Wire Line
	5800 2350 5600 2350
Wire Wire Line
	5850 3250 5600 3250
Wire Wire Line
	5600 3350 5850 3350
Wire Wire Line
	5600 3450 5850 3450
Wire Wire Line
	5850 3550 5600 3550
Wire Wire Line
	5600 3800 5850 3800
Wire Wire Line
	5850 4200 5600 4200
Wire Wire Line
	5600 4100 6350 4100
Wire Wire Line
	6350 4000 6350 4100
Connection ~ 6350 4100
Wire Wire Line
	6350 4100 6400 4100
Text GLabel 5750 2650 2    50   Input ~ 0
GPIO26
Wire Wire Line
	5750 2650 5600 2650
Wire Wire Line
	5850 3900 5600 3900
Wire Wire Line
	8150 1700 8050 1700
Wire Wire Line
	8150 1800 8050 1800
Wire Wire Line
	8150 1900 8050 1900
Wire Wire Line
	8150 2000 8050 2000
Wire Wire Line
	8050 2100 8150 2100
Wire Wire Line
	8050 2200 8150 2200
Wire Wire Line
	8050 2300 8150 2300
Wire Wire Line
	8050 2400 8150 2400
Wire Wire Line
	8050 2500 8150 2500
Wire Wire Line
	8050 2600 8150 2600
Wire Wire Line
	8050 2700 8150 2700
Wire Wire Line
	8050 2800 8150 2800
Wire Wire Line
	8050 2900 8150 2900
Wire Wire Line
	8050 3000 8150 3000
Wire Wire Line
	8050 3100 8150 3100
Wire Wire Line
	8050 3200 8150 3200
Wire Wire Line
	9950 3100 9800 3100
Wire Wire Line
	9950 3200 9800 3200
Text GLabel 9950 1800 2    50   Input ~ 0
GPIO26
$Comp
L Device:LED D3
U 1 1
P 9650 5600
F 0 "D3" V 9689 5482 50  0000 R CNN
F 1 "LED" V 9598 5482 50  0000 R CNN
F 2 "LED_SMD:LED_0603_1608Metric" H 9650 5600 50  0001 C CNN
F 3 "https://datasheet.lcsc.com/szlcsc/Hubei-KENTO-Elec-XL-0603QYGC_C2289.pdf" H 9650 5600 50  0001 C CNN
F 4 "XL-0603QYGC" V 9650 5600 50  0001 C CNN "PN"
F 5 "C2289" V 9650 5600 50  0001 C CNN "LCSC"
	1    9650 5600
	-1   0    0    1   
$EndComp
$Comp
L Device:LED D4
U 1 1
P 9650 5800
F 0 "D4" V 9700 6000 50  0000 R CNN
F 1 "LED" V 9600 6000 50  0000 R CNN
F 2 "LED_SMD:LED_0603_1608Metric" H 9650 5800 50  0001 C CNN
F 3 "https://datasheet.lcsc.com/szlcsc/Hubei-KENTO-Elec-XL-0603QYGC_C2289.pdf" H 9650 5800 50  0001 C CNN
F 4 "XL-0603QYGC" V 9650 5800 50  0001 C CNN "PN"
F 5 "C2289" V 9650 5800 50  0001 C CNN "LCSC"
	1    9650 5800
	-1   0    0    1   
$EndComp
Wire Wire Line
	9300 5600 9500 5600
Wire Wire Line
	9300 5800 9500 5800
Wire Wire Line
	9950 5600 9800 5600
Wire Wire Line
	9800 5800 9950 5800
Wire Wire Line
	9950 5600 9950 5700
Wire Wire Line
	10100 5800 10100 5700
Wire Wire Line
	10100 5700 9950 5700
Connection ~ 9950 5700
Wire Wire Line
	9950 5700 9950 5800
$Comp
L Connector:Conn_01x04_Female J6
U 1 1
P 6000 7400
F 0 "J6" H 6028 7376 50  0000 L CNN
F 1 "Conn_01x04_Female" H 6028 7285 50  0000 L CNN
F 2 "Connector_PinHeader_2.54mm:PinHeader_1x04_P2.54mm_Vertical" H 6000 7400 50  0001 C CNN
F 3 "~" H 6000 7400 50  0001 C CNN
	1    6000 7400
	1    0    0    -1  
$EndComp
$Comp
L Connector:Conn_01x03_Female J4
U 1 1
P 6000 6800
F 0 "J4" H 6028 6826 50  0000 L CNN
F 1 "Conn_01x03_Female" H 6028 6735 50  0000 L CNN
F 2 "Connector_PinHeader_2.54mm:PinHeader_1x03_P2.54mm_Vertical" H 6000 6800 50  0001 C CNN
F 3 "~" H 6000 6800 50  0001 C CNN
	1    6000 6800
	1    0    0    -1  
$EndComp
$Comp
L Connector:Conn_01x03_Female J5
U 1 1
P 6050 6150
F 0 "J5" H 6078 6176 50  0000 L CNN
F 1 "Conn_01x03_Female" H 6078 6085 50  0000 L CNN
F 2 "Connector_PinHeader_2.54mm:PinHeader_1x03_P2.54mm_Vertical" H 6050 6150 50  0001 C CNN
F 3 "~" H 6050 6150 50  0001 C CNN
	1    6050 6150
	1    0    0    -1  
$EndComp
Text GLabel 5650 7500 0    50   Input ~ 0
GPIO9
Text GLabel 5650 7600 0    50   Input ~ 0
GPIO8
Wire Wire Line
	5650 7500 5800 7500
Wire Wire Line
	5650 7600 5800 7600
$Comp
L power:+3V3 #PWR029
U 1 1
P 5200 7300
F 0 "#PWR029" H 5200 7150 50  0001 C CNN
F 1 "+3V3" H 5215 7473 50  0000 C CNN
F 2 "" H 5200 7300 50  0001 C CNN
F 3 "" H 5200 7300 50  0001 C CNN
	1    5200 7300
	1    0    0    -1  
$EndComp
Wire Wire Line
	5200 7300 5200 7400
Wire Wire Line
	5200 7400 5800 7400
$Comp
L power:GND #PWR030
U 1 1
P 5550 7100
F 0 "#PWR030" H 5550 6850 50  0001 C CNN
F 1 "GND" H 5555 6927 50  0000 C CNN
F 2 "" H 5550 7100 50  0001 C CNN
F 3 "" H 5550 7100 50  0001 C CNN
	1    5550 7100
	1    0    0    -1  
$EndComp
Wire Wire Line
	10300 1150 10300 1100
Wire Wire Line
	10300 1100 10150 1100
Wire Wire Line
	10150 1100 10150 1300
Wire Wire Line
	10150 1300 9800 1300
Wire Wire Line
	9800 1500 10450 1500
Wire Wire Line
	10450 1300 10450 1500
Wire Wire Line
	9800 1400 10150 1400
Wire Wire Line
	10150 1400 10150 1300
Connection ~ 10150 1300
$Comp
L power:GND #PWR027
U 1 1
P 5650 5750
F 0 "#PWR027" H 5650 5500 50  0001 C CNN
F 1 "GND" H 5655 5577 50  0000 C CNN
F 2 "" H 5650 5750 50  0001 C CNN
F 3 "" H 5650 5750 50  0001 C CNN
	1    5650 5750
	1    0    0    -1  
$EndComp
Wire Wire Line
	5850 5750 5850 6050
Wire Wire Line
	5650 5750 5850 5750
$Comp
L power:+5V #PWR021
U 1 1
P 5550 5750
F 0 "#PWR021" H 5550 5600 50  0001 C CNN
F 1 "+5V" H 5565 5923 50  0000 C CNN
F 2 "" H 5550 5750 50  0001 C CNN
F 3 "" H 5550 5750 50  0001 C CNN
	1    5550 5750
	1    0    0    -1  
$EndComp
Wire Wire Line
	5550 5750 5550 6150
Wire Wire Line
	5550 6150 5850 6150
$Comp
L power:GND #PWR028
U 1 1
P 5600 6550
F 0 "#PWR028" H 5600 6300 50  0001 C CNN
F 1 "GND" H 5605 6377 50  0000 C CNN
F 2 "" H 5600 6550 50  0001 C CNN
F 3 "" H 5600 6550 50  0001 C CNN
	1    5600 6550
	1    0    0    -1  
$EndComp
$Comp
L power:+5V #PWR026
U 1 1
P 5450 6550
F 0 "#PWR026" H 5450 6400 50  0001 C CNN
F 1 "+5V" H 5465 6723 50  0000 C CNN
F 2 "" H 5450 6550 50  0001 C CNN
F 3 "" H 5450 6550 50  0001 C CNN
	1    5450 6550
	1    0    0    -1  
$EndComp
Wire Wire Line
	5600 6550 5600 6500
Wire Wire Line
	5600 6500 5750 6500
Wire Wire Line
	5750 6500 5750 6700
Wire Wire Line
	5750 6700 5800 6700
Wire Wire Line
	5450 6550 5450 6800
Wire Wire Line
	5450 6800 5800 6800
Wire Wire Line
	7900 4050 8350 4050
Text GLabel 5750 6900 0    50   Input ~ 0
GPIO18
Wire Wire Line
	5750 6900 5800 6900
Text GLabel 5800 6250 0    50   Input ~ 0
GPIO21
Wire Wire Line
	5800 6250 5850 6250
Text Notes 9150 5150 0    100  ~ 0
REGULADOR
Text Notes 650  5500 0    100  ~ 0
USB
Text Notes 3800 700  0    100  ~ 0
ESP32-S2
Text Notes 9000 6350 0    100  ~ 0
LEDS
Wire Notes Line
	11200 5250 8400 5250
Wire Notes Line
	8400 5250 8400 6500
Wire Notes Line
	8400 6500 11200 6500
Wire Notes Line
	11200 6500 11200 5250
Wire Wire Line
	5800 7300 5700 7300
Wire Wire Line
	5700 7300 5700 7050
Wire Wire Line
	5700 7050 5550 7050
Wire Wire Line
	5550 7050 5550 7100
Wire Notes Line
	6900 7750 4650 7750
Wire Notes Line
	4650 7750 4650 5300
Wire Notes Line
	4650 5300 6900 5300
Wire Notes Line
	6900 5300 6900 7750
Text Notes 5450 5500 0    100  ~ 0
EXP
Wire Wire Line
	800  7050 800  7100
Wire Wire Line
	800  7100 900  7100
Connection ~ 900  7100
Wire Wire Line
	900  7100 900  7200
$EndSCHEMATC
